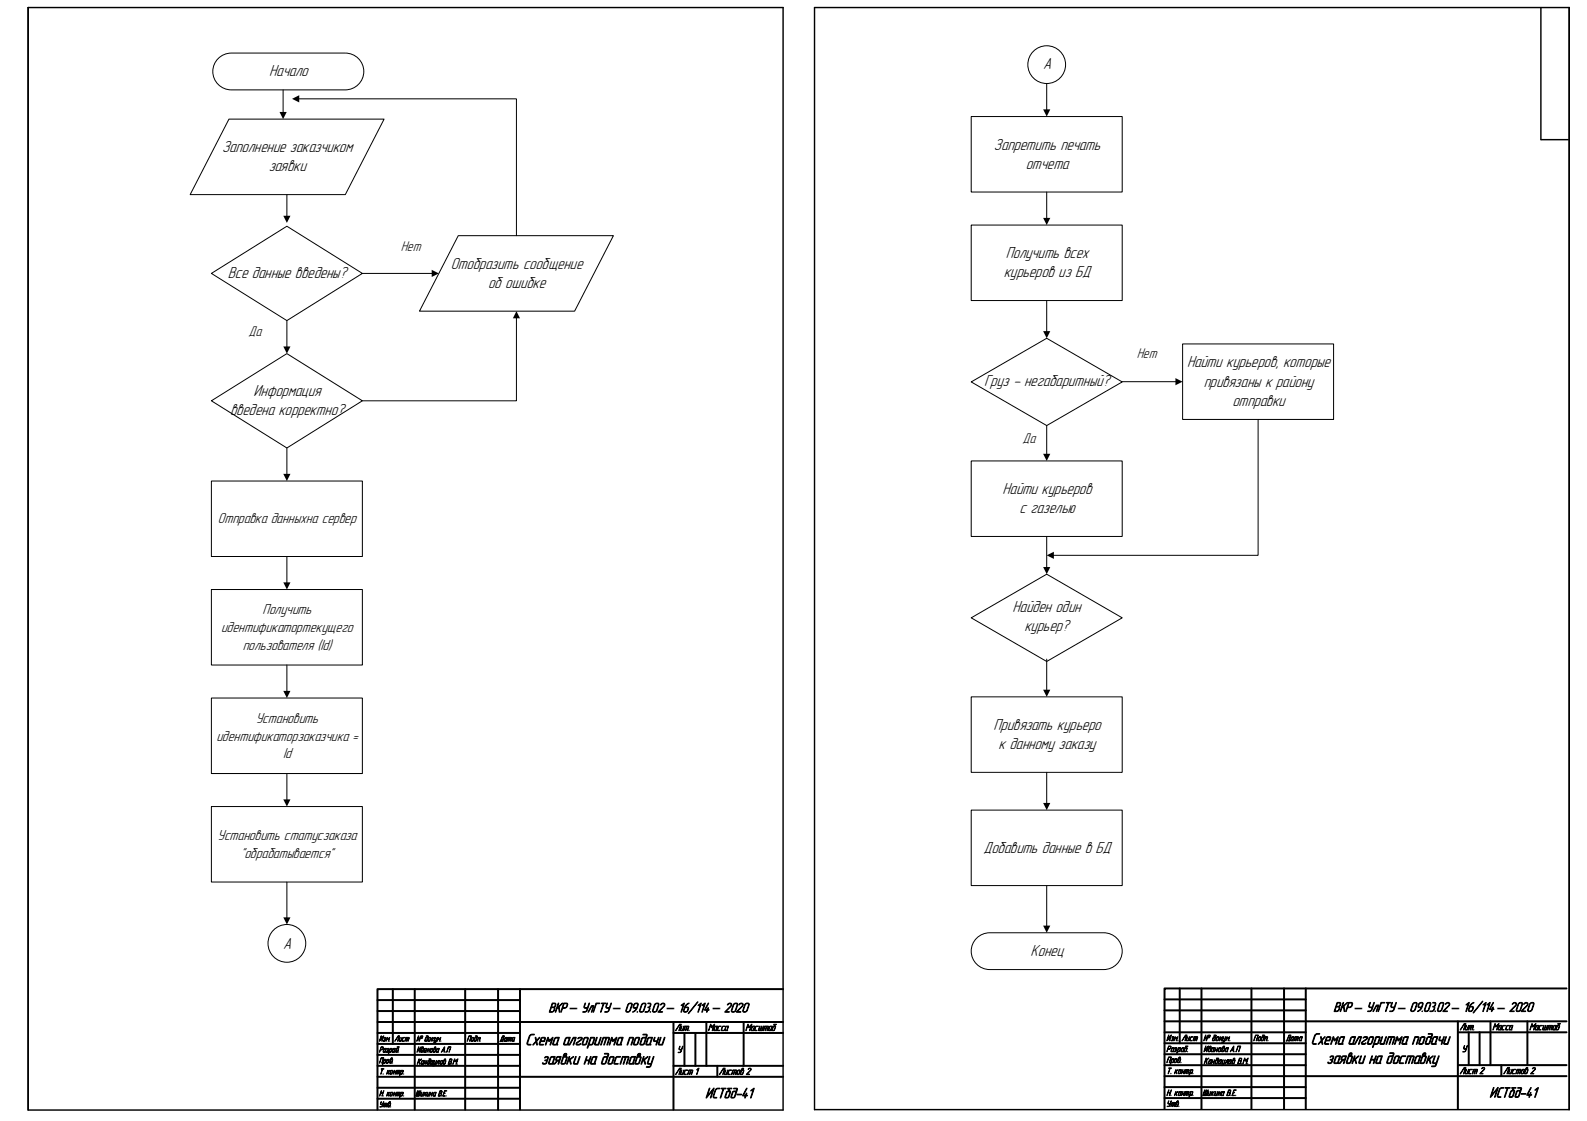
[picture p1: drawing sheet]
<svg xmlns="http://www.w3.org/2000/svg" width="841mm" height="594mm" viewBox="0 0 841 594" stroke-linecap="round" stroke-linejoin="round" font-family="sans-serif">
<path d="M15 4h400v584h-400zM432 4h399v584h-399zM816 4v70M817 74h14" fill="none" stroke="#000" stroke-width=".76"/>
<g fill="none" stroke="#000" stroke-width="1.1">
<path d="M200 536h76M200 530h76M208 524v29M220 524v64M246 524v64M264 524v64M276 524v64M415 524h-215v64M200 547h76M200 542h215M200 559h76M200 553h76"/>
<path d="M357 547h58M357 542v46M363 547v18M368 547v18M374 542v23M394 542v23M200 571h215M200 565h76M200 576h76M357 565h58M380 565v5M200 582h76"/>
</g>
<path d="M115 31l4-2 4-1h60a10 10 0 0 1 10 10 10 10 0 0 1-10 10h-60a10 10 0 0 1-9-6 10 10 0 0 1 1-11z" fill-rule="evenodd" fill="#fff"/>
<path d="M115 31l4-2 4-1h60a10 10 0 0 1 10 10 10 10 0 0 1-10 10h-60a10 10 0 0 1-9-6 10 10 0 0 1 1-11z" fill="none" stroke="#000" stroke-width=".53"/>
<path d="M130 172h10v7h-10z" fill-rule="evenodd" fill="#fff"/>
<path d="M130 172h10v7h-10z" fill="none" stroke="#fff" stroke-width=".53"/>
<path d="M121 63h82l-20 40h-82z" fill-rule="evenodd" fill="#fff"/>
<path d="M121 63h82l-20 40h-82z" fill="none" stroke="#000" stroke-width=".53"/>
<path d="M112 312h80v40h-80z" fill-rule="evenodd" fill="#fff"/>
<path d="M112 312h80v40h-80z" fill="none" stroke="#000" stroke-width=".53"/>
<path d="M112 427h80v40h-80z" fill-rule="evenodd" fill="#fff"/>
<path d="M112 427h80v40h-80z" fill="none" stroke="#000" stroke-width=".53"/>
<path d="M112 145l40-25 40 25-40 25z" fill-rule="evenodd" fill="#fff"/>
<path d="M112 145l40-25 40 25-40 25z" fill="none" stroke="#000" stroke-width=".53"/>
<path d="M112 212l40-25 40 25-40 25z" fill-rule="evenodd" fill="#fff"/>
<path d="M112 212l40-25 40 25-40 25z" fill="none" stroke="#000" stroke-width=".53"/>
<path d="M112 255h80v40h-80z" fill-rule="evenodd" fill="#fff"/>
<path d="M112 255h80v40h-80z" fill="none" stroke="#000" stroke-width=".53"/>
<path d="M112 370h80v40h-80z" fill-rule="evenodd" fill="#fff"/>
<path d="M112 370h80v40h-80z" fill="none" stroke="#000" stroke-width=".53"/>
<circle cx="152" cy="500" r="10" fill="#fff"/>
<circle cx="152" cy="500" r="10" fill="none" stroke="#000" stroke-width=".53"/>
<path d="M243 125h82l-21 40h-82z" fill-rule="evenodd" fill="#fff"/>
<path d="M243 125h82l-21 40h-82z" fill="none" stroke="#000" stroke-width=".53"/>
<path d="M210 127h15v7h-15z" fill-rule="evenodd" fill="#fff"/>
<path d="M210 127h15v7h-15z" fill="none" stroke="#fff" stroke-width=".53"/>
<path d="M150 48v12M158 52h116v73M152 103v12M192 145h37M152 170v14M274 168v44h-82M152 237v15M152 295v14M152 352v15M152 410v14M152 467v20" fill="none" stroke="#000" stroke-width=".53"/>
<path d="M148 59h4l-2 4zM155 52l4-2v4zM150 114h4l-2 4zM229 143l4 2-4 2zM274 165l2 4h-4zM150 184h4l-2 3zM150 251h4l-2 4zM150 309h4l-2 3zM150 366h4l-2 4zM150 424h4l-2 3zM150 486h4l-2 4z" fill="#000"/>
<path d="M515 202l40-23 40 23-40 23z" fill-rule="evenodd" fill="#fff"/>
<path d="M515 202l40-23 40 23-40 23z" fill="none" stroke="#000" stroke-width=".53"/>
<path d="M627 182h80v40h-80z" fill-rule="evenodd" fill="#fff"/>
<path d="M627 182h80v40h-80z" fill="none" stroke="#000" stroke-width=".53"/>
<path d="M515 244h80v40h-80z" fill-rule="evenodd" fill="#fff"/>
<path d="M515 244h80v40h-80z" fill="none" stroke="#000" stroke-width=".53"/>
<path d="M517 498l4-3 3-1h61a10 10 0 0 1 10 10 10 10 0 0 1-10 10h-61a10 10 0 0 1-9-6 10 10 0 0 1 2-10z" fill-rule="evenodd" fill="#fff"/>
<path d="M517 498l4-3 3-1h61a10 10 0 0 1 10 10 10 10 0 0 1-10 10h-61a10 10 0 0 1-9-6 10 10 0 0 1 2-10z" fill="none" stroke="#000" stroke-width=".53"/>
<path d="M600 184h15v6h-15z" fill-rule="evenodd" fill="#fff"/>
<path d="M600 184h15v6h-15z" fill="none" stroke="#fff" stroke-width=".53"/>
<path d="M515 369h80v40h-80z" fill-rule="evenodd" fill="#fff"/>
<path d="M515 369h80v40h-80z" fill="none" stroke="#000" stroke-width=".53"/>
<path d="M515 429h80v40h-80z" fill-rule="evenodd" fill="#fff"/>
<path d="M515 429h80v40h-80z" fill="none" stroke="#000" stroke-width=".53"/>
<path d="M515 62h80v40h-80z" fill-rule="evenodd" fill="#fff"/>
<path d="M515 62h80v40h-80z" fill="none" stroke="#000" stroke-width=".53"/>
<path d="M515 119h80v40h-80z" fill-rule="evenodd" fill="#fff"/>
<path d="M515 119h80v40h-80z" fill="none" stroke="#000" stroke-width=".53"/>
<path d="M515 327l40-23 40 23-40 23z" fill-rule="evenodd" fill="#fff"/>
<path d="M515 327l40-23 40 23-40 23z" fill="none" stroke="#000" stroke-width=".53"/>
<circle cx="555" cy="34" r="10" fill="#fff"/>
<circle cx="555" cy="34" r="10" fill="none" stroke="#000" stroke-width=".53"/>
<path d="M540 229h10v7h-10z" fill-rule="evenodd" fill="#fff"/>
<path d="M540 229h10v7h-10z" fill="none" stroke="#fff" stroke-width=".53"/>
<path d="M555 44v14M555 102v14M555 159v17M594 202h29M555 225v16M667 222v72h-109M555 284v17M555 349v17M555 409v17M555 469v22" fill="none" stroke="#000" stroke-width=".53"/>
<path d="M553 58h3l-1 4zM553 115h3l-1 4zM553 175h3l-1 4zM623 200l4 2-4 2zM553 240h3l-1 4zM555 294l3-2v4zM553 300h3l-1 4zM553 365h3l-1 4zM553 425h3l-1 4zM553 490h3l-1 4z" fill="#000"/>
<g fill="none" stroke="#000" stroke-width="1.1">
<path d="M617 535h75M617 530h75M625 524v29M637 524v64M663 524v64M680 524v64M692 524v64M830 524h-213v64M617 547h75M617 541h213M617 559h75M617 553h75"/>
<path d="M772 547h58M772 541v47M778 547v17M784 547v17M790 541v23M809 541v23M617 570h213M617 564h75M617 576h75M772 564h58M795 564v6M617 582h75"/>
</g>
<g font-size="8.9">
<text x="143" y="40">Начало</text>
<text x="553" y="37">А</text>
<text x="118" y="81">Заполнение заказчиком</text>
<text x="527" y="79">Запретить печать</text>
<text x="544" y="89">отчета</text>
<text x="142" y="91">заявки</text>
<text x="533" y="137">Получить всех</text>
<text x="239" y="142">Отобразить сообщение</text>
<text x="121" y="147">Все данные введены?</text>
<text x="532" y="147">курьеров из БД</text>
<text x="259" y="153">об ошибке</text>
<text x="629" y="195">Найти курьеров, которые</text>
<text x="134" y="210">Информация</text>
<text x="521" y="204">Груз - негабаритный?</text>
<text x="638" y="205">привязаны к району</text>
<text x="653" y="215">отправки</text>
<text x="122" y="220">введена корректно?</text>
<text x="531" y="262">Найти курьеров</text>
<text x="540" y="272">с газелью</text>
<text x="537" y="324">Найден один</text>
<text x="543" y="335">курьер?</text>
<text x="526" y="387">Привязать курьеро</text>
<text x="529" y="397">к данному заказу</text>
<text x="521" y="452">Добавить данные в БД</text>
<text x="150" y="503">А</text>
<text x="546" y="507">Конец</text>
<text x="278" y="554">Схема алгоритма подачи</text>
<text x="694" y="553">Схема алгоритма подачи</text>
<text x="287" y="564">заявки на доставку</text>
<text x="703" y="564">заявки на доставку</text>
</g>
<g font-size="8.1">
<text x="115" y="277">Отправка данныхна сервер</text>
<text x="139" y="326">Получить</text>
<text x="117" y="335">идентификатортекущего</text>
<text x="129" y="344">пользователя (Id)</text>
<text x="136" y="383">Установить</text>
<text x="115" y="392">идентификаторзаказчика =</text>
<text x="150" y="402">Id</text>
<text x="115" y="445">Установить статусзаказа</text>
<text x="128" y="455">&quot;обрабатывается&quot;</text>
<text x="374" y="582">ИСТбд-41</text>
<text x="789" y="581">ИСТбд-41</text>
</g>
<g font-size="7.8">
<text x="212" y="133">Нет</text>
<text x="132" y="178">Да</text>
<text x="602" y="190">Нет</text>
<text x="542" y="235">Да</text>
</g>
<g font-size="7.5">
<text x="291" y="536">ВКР – УлГТУ – 09.03.02 – 16/114 – 2020</text>
<text x="706" y="536">ВКР – УлГТУ – 09.03.02 – 16/114 – 2020</text>
</g>
<g font-size="5.3">
<text x="773" y="546">Лит.</text>
<text x="791" y="546">Масса</text>
<text x="810" y="546">Масштаб</text>
<text x="358" y="546">Лит.</text>
<text x="375" y="546">Масса</text>
<text x="395" y="546">Масштаб</text>
<text x="359" y="558">У</text>
<text x="774" y="557">У</text>
<text x="358" y="569">Лист 1</text>
<text x="381" y="569">Листов 2</text>
<text x="773" y="569">Лист 2</text>
<text x="796" y="569">Листов 2</text>
</g>
<g font-size="4.8">
<text x="618" y="552">Изм.</text>
<text x="626" y="552">Лист</text>
<text x="642" y="552">докум.</text>
<text x="664" y="552">Подп.</text>
<text x="681" y="552">Дата</text>
<text x="618" y="563">Пров.</text>
</g>
<g font-size="4.7">
<text x="618" y="557">Разраб.</text>
<text x="638" y="557">Иванова А.П</text>
<text x="638" y="564">Кандаулов В.М.</text>
<text x="618" y="569">Т. контр.</text>
<text x="618" y="581">Н. контр.</text>
<text x="637" y="581">Шикина В.Е.</text>
<text x="618" y="586">Утв.</text>
</g>
<g font-size="4.5">
<text x="201" y="552">Изм.</text>
<text x="209" y="552">Лист</text>
<text x="225" y="552">докум.</text>
<text x="247" y="552">Подп.</text>
<text x="265" y="552">Дата</text>
<text x="201" y="558">Разраб.</text>
<text x="221" y="558">Иванова А.П</text>
<text x="201" y="563">Пров.</text>
<text x="221" y="564">Кандаулов В.М.</text>
<text x="201" y="569">Т. контр.</text>
<text x="201" y="581">Н. контр.</text>
<text x="220" y="581">Шикина В.Е.</text>
<text x="201" y="587">Утв.</text>
</g>
</svg>
